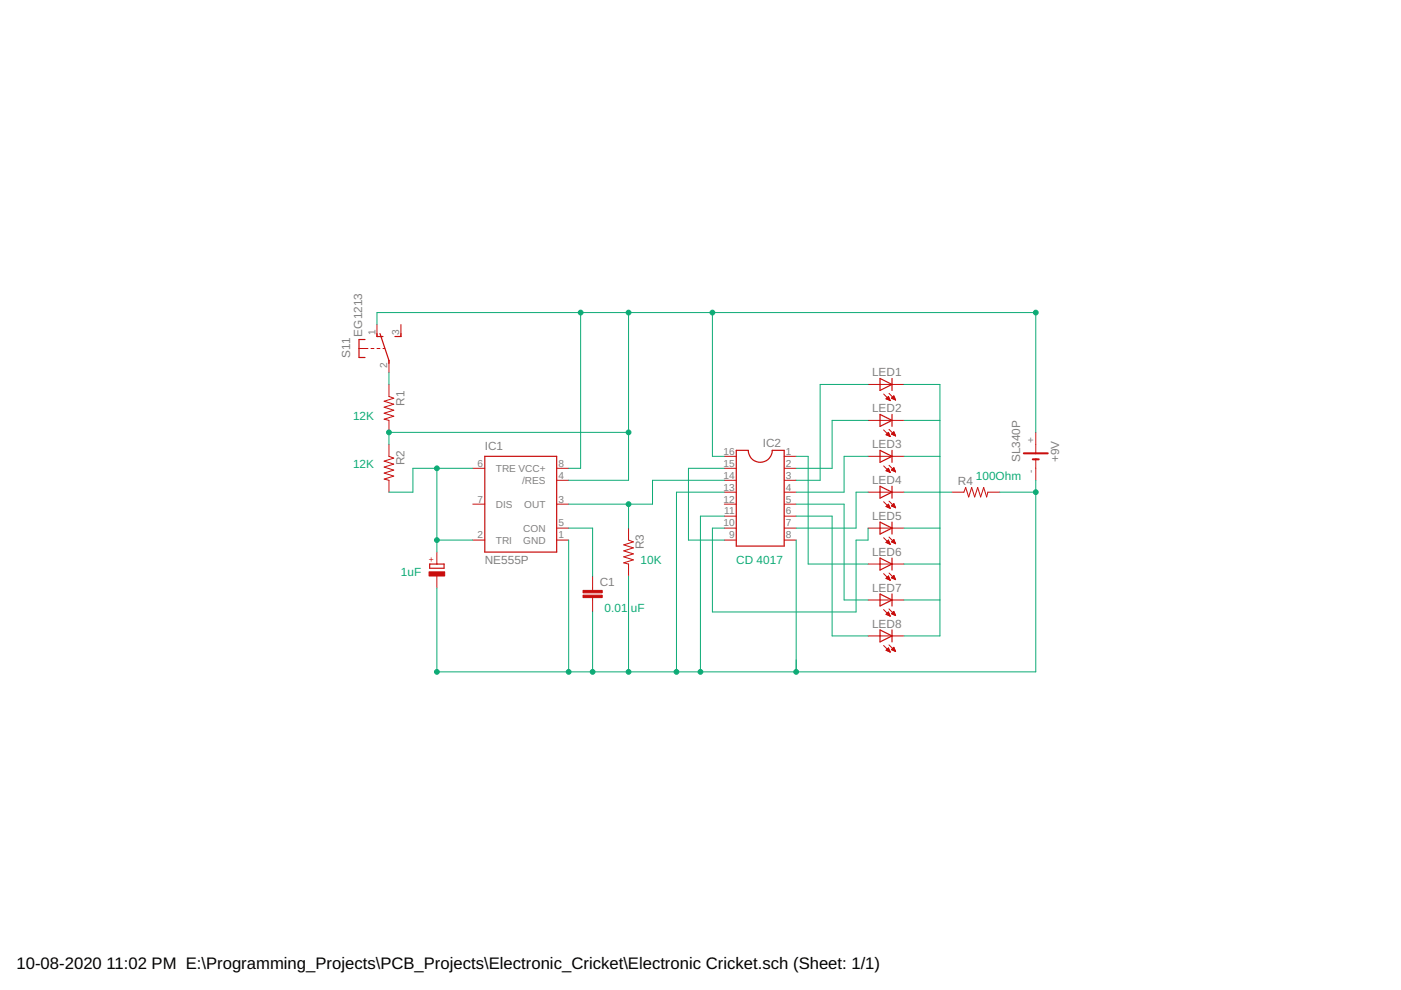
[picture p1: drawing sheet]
<svg xmlns="http://www.w3.org/2000/svg" width="297mm" height="210mm" viewBox="0 0 297 210" stroke-linecap="round" stroke-linejoin="round" font-family="sans-serif">
<g fill="none" stroke="#c90d0c" stroke-width=".25">
<path d="M77.4 72h-1.3v3.8h1.3M79.9 70.7v.7h1.3M80.6 70.7l1.9 5.7v.7M85 70.7v.7h-1.3M102.8 96.8h15.2v20.3h-15.2zM156.1 95.5h2.5a2.54 2.54 0 0 0 2.6 2.5 2.54 2.54 0 0 0 2.5-2.5h2.6v20.3h-10.2zM186.6 80.2l2.5 1.3-2.5 1.3zM186.6 87.9l2.5 1.2-2.5 1.3zM186.6 95.5l2.5 1.3-2.5 1.2zM189.1 80.2v2.6M189.1 87.9v2.5M189.1 95.5v2.5"/>
<path d="M91.1 119.6h3v.9h-3zM186.6 103.1l2.5 1.3-2.5 1.2zM186.6 110.7l2.5 1.3-2.5 1.2zM186.6 118.3l2.5 1.3-2.5 1.3zM189.1 103.1v2.5M189.1 110.7v2.5M189.1 118.3v2.6M186.6 125.9l2.5 1.3-2.5 1.3zM186.6 133.6l2.5 1.2-2.5 1.3zM189.1 125.9v2.6M189.1 133.6v2.5"/>
</g>
<g fill="none" stroke="#c90d0c" stroke-width=".21">
<path d="M76.1 73.9h1.9M78.7 73.9h.6M79.9 73.9h.7M79.9 68.8v2.6M81.2 73.9h.4M82.5 76.4v2.6M85 68.8v2.6M82.5 81.5v2.6l1 .3-2.1 .7 2.1 .6-2.1 .6 2.1 .7-2.1 .6 2.1 .6-2.1 .7 1.1 .2v2.6M82.5 94.2v2.6l1 .3-2.1 .7 2.1 .6-2.1 .6 2.1 .7-2.1 .6 2.1 .6-2.1 .7 1.1 .2v2.6M100.2 99.3h2.6M118 99.3h2.6M153.6 99.3h2.5"/>
<path d="M153.6 96.8h2.5M166.3 99.3h2.5M166.3 96.8h2.5M184 96.8h7.7M184 81.5h7.7M184 89.1h7.7M187.3 83.5l1.4 1.4M187.3 91.2l1.4 1.4M187.3 98.8l1.4 1.4M187.9 84.6l.5-.5 .3 .8zM187.9 92.2l.5-.5 .3 .9zM187.9 99.8l.5-.5 .3 .9z"/>
<path d="M187.9 84.5h.7M187.9 92.1h.7M187.9 99.8h.7M187.9 99.7h.7M188 92.2h.6M188 84.4h.5M188 84.6h.6M188 92h.5M188.1 99.6h.4M188.1 84.3h.4M188.2 91.9h.2M188.2 99.5h.2"/>
<path d="M188.2 99.9h.5M188.3 84.2h.1M188.3 92.4h.4M188.3 91.8h.1M188.3 99.4h.1M188.3 84.8h.4M188.5 83.4l1.4 1.4M188.5 91l1.4 1.4M188.5 98.7l1.4 1.4M188.6 92.5h.1M188.6 84.9h.1M189 84.4l.5-.5 .4 .9z"/>
<path d="M189 92.1l.5-.6 .4 .9zM189 99.7l.5-.5 .4 .9zM189 84.4h.7M189.1 92h.6M189.1 99.6h.6M189.1 99.7h.6M189.1 84.3h.6M189.1 92.1h.7M189.2 91.9h.5M189.2 84.5h.6M189.2 99.5h.4M189.3 84.2h.3"/>
<path d="M189.3 91.8h.3M189.3 99.4h.3M189.4 99.8h.4M189.4 84h.1M189.4 91.6h.1M189.4 92.2h.4M189.4 99.2h.1M189.5 84.6h.3M189.7 99.9h.1M189.7 92.4h.2M189.8 84.8h.1M219.6 91.7v4.4"/>
<path d="M219.6 97.4v4.4M92.6 117.1v2.5M100.2 106.9h2.6M100.2 114.5h2.6M118 106.9h2.6M118 114.5h2.6M118 112h2.6M118 101.8h2.6M133.3 112v2.5l1 .4-2.1 .6 2.1 .7-2.1 .6 2.1 .6-2.1 .7 2.1 .6-2.1 .6 1.1 .3v2.5M153.6 106.9h2.5M153.6 114.5h2.5M153.6 112h2.5"/>
<path d="M153.6 101.8h2.5M153.6 104.4h2.5M153.6 109.4h2.5M166.3 106.9h2.5M166.3 114.5h2.5M166.3 112h2.5M166.3 101.8h2.5M166.3 104.4h2.5M166.3 109.4h2.5M184 112h7.7M184 104.4h7.7M184 119.6h7.7"/>
<path d="M187.3 106.4l1.4 1.4M187.3 114l1.4 1.4M187.9 115l.8 .4M187.9 115l.5-.5 .3 .9M187.9 115h.7M187.9 107.4h.7M188 107.3h.5M188 114.9h.5M188.1 107.2h.4M188.1 114.8h.4M188.1 115.1h.5M188.2 107.5h.4"/>
<path d="M188.2 107.1h.2M188.2 114.7h.2M188.3 107h.1M188.3 114.5h.1M188.4 106.9l.3 .9-.8-.4zM188.4 115.3h.3M188.5 107.7h.2M188.5 106.3l1.4 1.4M188.5 113.9l1.4 1.4M188.5 100.1h.2M188.7 115.4h.1M189 107.3l.5-.5 .4 .9z"/>
<path d="M189 114.9l.9 .4M189 114.9l.5-.5 .4 .9M189 114.9h.7M189.1 107.3h.6M189.1 107.2h.6M189.1 114.8h.6M189.2 107.1h.4M189.2 114.7h.4M189.3 115h.5M189.3 107.4h.5M189.3 107h.3M189.4 114.5h.2"/>
<path d="M189.5 106.8h.1M189.5 114.4h.1M189.6 115.1h.2M189.6 107.5h.2M189.9 115.3h.1M201.8 104.4h2.6l.3-1 .7 2 .6-2 .7 2 .6-2 .6 2 .7-2 .6 2 .2-1h2.6M92.6 122.1v2.6M125.6 122.1v3.1M125.6 126.7v3.1M184 127.2h7.7M184 134.8h7.7M187.3 121.6l1.4 1.4"/>
<path d="M187.3 129.2l1.4 1.4M187.3 136.9l1.4 1.4M187.9 130.3l.5-.5 .3 .8zM187.9 137.9l.5-.5 .3 .9zM187.9 122.6h.7M187.9 130.2h.7M187.9 137.8h.7M188 122.5h.5M188 137.9h.6M188 130.1h.5M188 137.7h.5M188 130.3h.6"/>
<path d="M188.1 122.7h.5M188.1 122.4h.4M188.1 130h.4M188.2 137.6h.2M188.2 122.3h.2M188.3 129.9h.1M188.3 138h.4M188.3 137.5h.1M188.3 130.5h.4M188.4 122.1l-.5 .5 .8 .4M188.4 122.1l.3 .9M188.4 122.1v.1"/>
<path d="M188.4 122.9h.3M188.5 121.5l1.4 1.4M188.5 129.1l1.4 1.4M188.5 136.7l1.4 1.4M188.6 138.2h.1M188.6 130.6h.1M188.7 123h.1M189 122.5l.9 .4M189 130.1l.5-.5 .4 .9zM189 137.8l.5-.6 .4 .9zM189 122.5h.7M189 130.1h.7"/>
<path d="M189 137.7h.7M189.1 122.4h.6M189.1 130h.6M189.2 137.8h.6M189.2 137.6h.5M189.2 130.2h.6M189.3 122.6h.5M189.3 122.3h.3M189.3 129.9h.3M189.3 137.5h.3M189.4 122.1h.2M189.4 129.7h.1"/>
<path d="M189.4 137.3h.1M189.4 137.9h.4M189.5 122h.1M189.5 130.3h.3M189.5 122l-.5 .5M189.5 122l.4 .9M189.5 122.7h.3M189.7 138h.2M189.8 130.5h.1M189.8 122.9h.1"/>
</g>
<path d="M217.1 96.1h5M219 97.4h1.2" fill="none" stroke="#c90d0c" stroke-width=".42"/>
<g fill="#c90d0c" stroke="#c90d0c" stroke-width=".21">
<path d="M91 121.2h3.3v.9h-3.3z"/>
<path d="M123.6 125.2h4.1v.5h-4.1z"/>
<path d="M123.6 126.2h4.1v.5h-4.1z"/>
</g>
<g fill="none" stroke="#0dab76" stroke-width=".21">
<path d="M79.9 68.8v-2.5h139.7v25.4M82.5 79v2.5M123.1 66.3v33h-2.5M133.3 66.3v35.5h-12.7M151 66.3v30.5h2.6M92.6 99.3v17.8M100.2 99.3h-12.7v5.1h-5M133.3 91.7h-50.8v2.5M153.6 99.3h-7.6v15.2h7.6M168.8 96.8h2.5v22.8h12.7M184 81.5h-10.1v20.3h-5.1M184 89.1h-7.6v10.2h-7.6"/>
<path d="M184 96.8h-5v7.6h-10.2M191.7 81.5h7.6v53.3h-7.6M191.7 89.1h7.6M191.7 96.8h7.6M92.6 114.5h7.6M120.6 112h5v10.1M120.6 114.5v28M133.3 106.9v5.1M153.6 101.8h-15.3v5.1h-17.7M153.6 104.4h-10.2v38.1M153.6 112h-2.6v17.8h30.5v-15.3h2.5v-2.5M153.6 109.4h-5.1v33.1"/>
<path d="M168.8 109.4h7.6v25.4h7.6M168.8 106.9h10.2v20.3h5M168.8 114.5v28M184 104.4h-2.5v7.6h-12.7M191.7 104.4h10.1M191.7 112h7.6M191.7 119.6h7.6M212 104.4h7.6M219.6 101.8v40.7h-127v-17.8M125.6 129.8v12.7M133.3 122.1v20.4M191.7 127.2h7.6"/>
</g>
<g fill="#0dab76" stroke="#0dab76" stroke-width=".21">
<circle cx="92.6" cy="142.5" r=".51"/>
<circle cx="120.6" cy="142.5" r=".51"/>
<circle cx="133.3" cy="142.5" r=".51"/>
<circle cx="143.4" cy="142.5" r=".51"/>
<circle cx="148.5" cy="142.5" r=".51"/>
<circle cx="168.8" cy="142.5" r=".51"/>
<circle cx="219.6" cy="104.4" r=".51"/>
<circle cx="125.6" cy="142.5" r=".51"/>
<circle cx="133.3" cy="106.9" r=".51"/>
<circle cx="92.6" cy="114.5" r=".51"/>
<circle cx="92.6" cy="99.3" r=".51"/>
<circle cx="123.1" cy="66.3" r=".51"/>
<circle cx="133.3" cy="91.7" r=".51"/>
<circle cx="82.5" cy="91.7" r=".51"/>
<circle cx="133.3" cy="66.3" r=".51"/>
<circle cx="151" cy="66.3" r=".51"/>
<circle cx="219.6" cy="66.3" r=".51"/>
</g>
<g font-size="3.5">
<text x="3.5" y="205.4">10-08-2020</text>
<text x="22.6" y="205.4">11:02 PM E:\Programming_Projects\PCB_Projects\Electronic_Cricket\Electronic Cricket.sch (Sheet: 1/1)</text>
</g>
<g font-size="2.5" fill="#808080">
<text x="76.8" y="71.4" transform="rotate(-90 76.8 71.4)">EG1213</text>
<text x="74.2" y="75.8" transform="rotate(-90 74.2 75.8)">S11</text>
<text x="184.9" y="79.7">LED1</text>
<text x="85.7" y="86" transform="rotate(-90 85.7 86)">R1</text>
<text x="184.9" y="87.4">LED2</text>
<text x="102.8" y="95.5">IC1</text>
<text x="161.7" y="94.8">IC2</text>
<text x="184.9" y="95">LED3</text>
<text x="85.7" y="98.7" transform="rotate(-90 85.7 98.7)">R2</text>
<text x="216.3" y="98" transform="rotate(-90 216.3 98)">SL340P</text>
<text x="224.5" y="98" transform="rotate(-90 224.5 98)">+9V</text>
<text x="184.9" y="102.6">LED4</text>
<text x="203.1" y="102.9">R4</text>
<text x="184.9" y="110.2">LED5</text>
<text x="102.8" y="119.6">NE555P</text>
<text x="136.5" y="116.4" transform="rotate(-90 136.5 116.4)">R3</text>
<text x="184.9" y="117.8">LED6</text>
<text x="127.2" y="124.3">C1</text>
<text x="184.9" y="125.4">LED7</text>
<text x="184.9" y="133.1">LED8</text>
</g>
<g font-size="2.5" fill="#0dab76">
<text x="74.9" y="89.1">12K</text>
<text x="74.9" y="99.3">12K</text>
<text x="206.9" y="101.8">100Ohm</text>
<text x="135.8" y="119.6">10K</text>
<text x="156.1" y="119.6">CD 4017</text>
<text x="85" y="122.1">1uF</text>
<text x="128.2" y="129.7">0.01</text>
<text x="133.8" y="129.7">uF</text>
</g>
<g font-size="2.1" fill="#808080">
<text x="79.6" y="71" transform="rotate(-90 79.6 71)">1</text>
<text x="84.7" y="71" transform="rotate(-90 84.7 71)">3</text>
<text x="82.1" y="78" transform="rotate(-90 82.1 78)">2</text>
<text x="219.2" y="93.9" transform="rotate(-90 219.2 93.9)">+</text>
<text x="101.2" y="98.9">6</text>
<text x="105.1" y="100">TRE VCC+</text>
<text x="118.4" y="98.9">8</text>
<text x="118.4" y="101.5">4</text>
<text x="153.4" y="101.5">14</text>
<text x="153.4" y="98.9">15</text>
<text x="153.4" y="96.4">16</text>
<text x="166.6" y="96.4">1</text>
<text x="166.6" y="98.9">2</text>
<text x="166.6" y="101.5">3</text>
<text x="219.2" y="100.4" transform="rotate(-90 219.2 100.4)">-</text>
<text x="101.2" y="106.5">7</text>
<text x="105.1" y="107.7">DIS</text>
<text x="110.7" y="102.6">/RES</text>
<text x="111.2" y="107.7">OUT</text>
<text x="118.4" y="106.5">3</text>
<text x="153.4" y="106.5">12</text>
<text x="153.4" y="104">13</text>
<text x="166.6" y="104">4</text>
<text x="166.6" y="106.5">5</text>
<text x="110.9" y="112.7">CON</text>
<text x="118.4" y="111.6">5</text>
<text x="153.4" y="111.6">10</text>
<text x="153.5" y="109.1">11</text>
<text x="166.6" y="109.1">6</text>
<text x="166.6" y="111.6">7</text>
<text x="101.2" y="114.2">2</text>
<text x="105.1" y="115.3">TRI</text>
<text x="110.9" y="115.3">GND</text>
<text x="118.4" y="114.2">1</text>
<text x="154.6" y="114.2">9</text>
<text x="166.6" y="114.2">8</text>
</g>
<text font-size="1.8" fill="#c90d0c" x="92" y="119.2" transform="rotate(-90 92 119.2)">+</text>
</svg>
